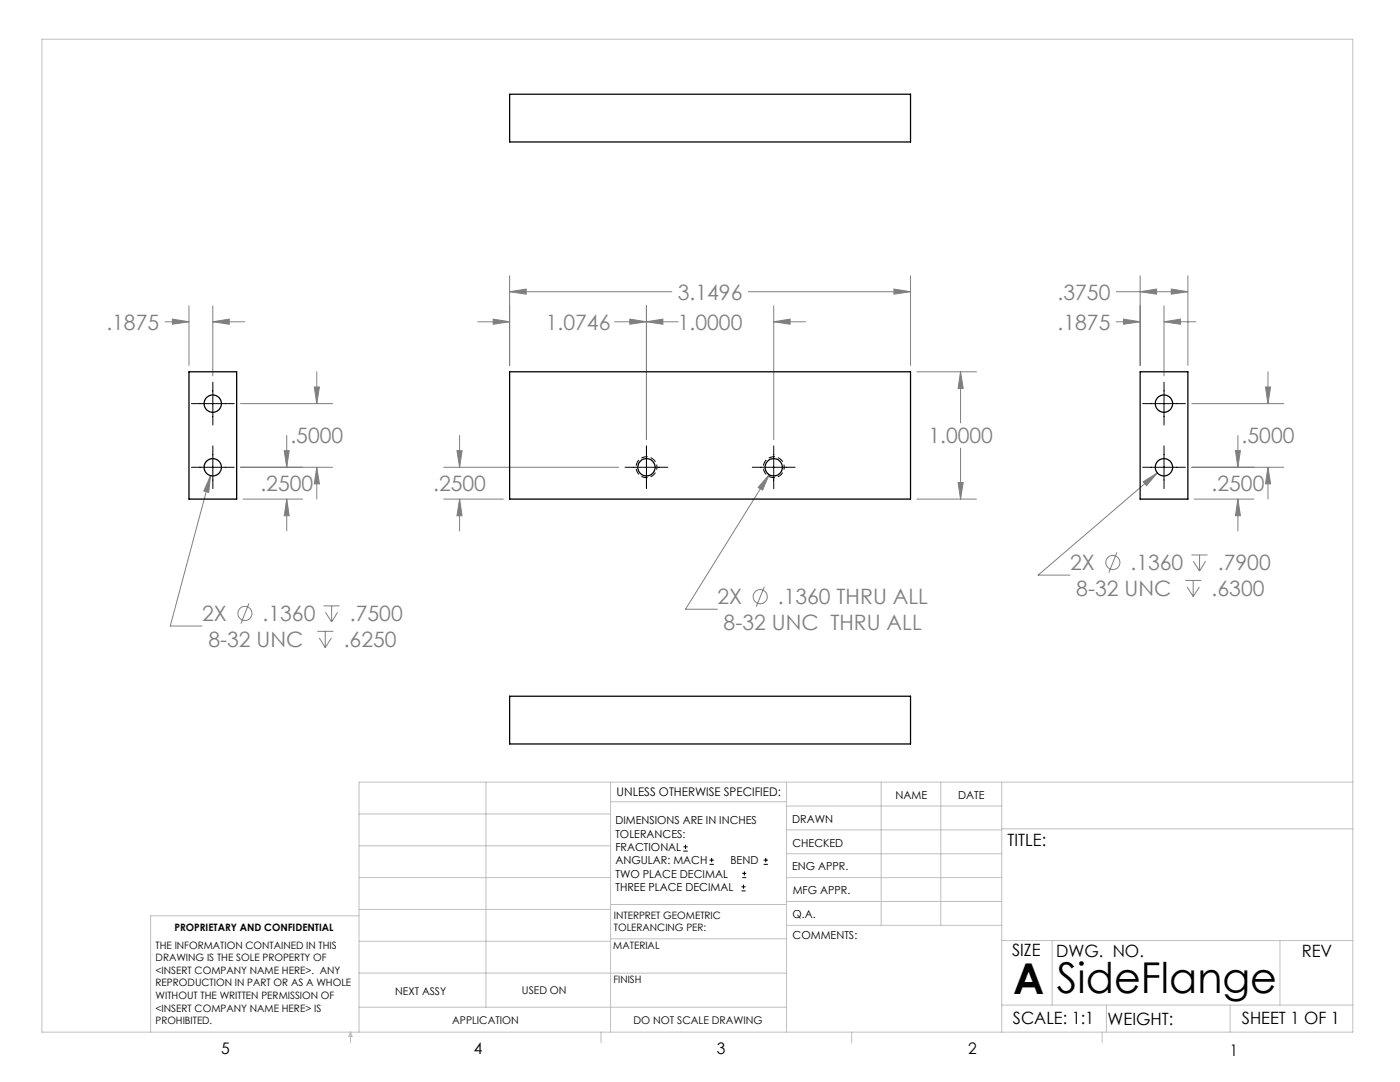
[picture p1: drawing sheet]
<svg xmlns="http://www.w3.org/2000/svg" width="279mm" height="216mm" viewBox="0 0 279 216" stroke-linecap="round" stroke-linejoin="round" font-family="sans-serif">
<g fill="none" stroke="#808080" stroke-width=".2">
<path d="M101.7 58.2l3.3-.5v1zM101.7 55v17.9M101.7 58.2h32.4M149.3 58.2h32.4M178.4 57.7l3.3 .5-3.3 .5zM181.7 55v17.9M222.8 58.2h14.3M227.5 58.2l3.3-.5v1zM227.5 55v17.9M233.8 57.7l3.3 .5-3.3 .5zM237.1 55v17.9M32.9 64.2h4.8"/>
<path d="M34.4 63.7l3.3 .5-3.3 .5zM37.7 61v11.9M42.5 64.2l3.3-.5v1zM42.5 64.2h6.3M42.5 61v14M62.7 77.2h1l-.5 3.3zM63.2 74.2v6.3M95.4 64.2h6.3M98.4 63.7l3.3 .5-3.3 .5zM122.7 64.2h12.7M125.7 63.7l3.3 .5-3.3 .5zM129 64.2l3.3-.5v1z"/>
<path d="M129 61v26.7M154.4 64.2l3.3-.5v1zM154.4 61v26.7M154.4 64.2h6.4M183 74.2h11.9M191.7 74.2l.5 3.3h-1zM191.7 74.2v10.2M222.8 64.2h4.7M224.2 63.7l3.3 .5-3.3 .5zM232.3 64.2l3.3-.5v1zM232.3 64.2h6.4M232.3 61v14"/>
<path d="M252.6 77.2h1l-.6 3.3zM253 74.2v6.3M42 94.9l-.3 3.3-1-.2zM42 94.9l-8 30h6.3M48 93.2h18.4M48 80.5h18.4M48.5 99.6h11.9M56.7 89.9h1l-.5 3.3zM57.2 99.6l.5 3.3h-1zM57.2 86.9v6.3M57.2 99.6v6.3M63.2 93.2l.5 3.4h-1z"/>
<path d="M63.2 93.2v6.4M88.5 93.2h35M88.5 99.6h11.9M91.2 89.9h1l-.5 3.3zM91.7 99.6l.5 3.3h-1zM91.7 86.9v6.3M91.7 99.6v6.3M153.5 94.7l-1.3 3.1-.9-.5zM153.5 94.7l-16.7 26.9h6.4M183 99.6h11.9M191.2 96.3h1l-.5 3.3zM191.7 89.4v10.2"/>
<path d="M228.1 96.1l2.9-1.7-2.2 2.5zM231 94.4l-23.8 20.4h6.3M237.8 93.2h18.4M237.8 80.5h18.4M238.3 99.6h11.9M246.6 89.9h.9l-.4 3.3zM247.1 99.6l.4 3.3h-.9zM247.1 86.9v6.3M247.1 99.6v6.3M253 93.2l.6 3.4h-1zM253 93.2v6.4M152.5 117.1l-1.6 4"/>
<path d="M222.9 110.2l-1.6 4.1M236.5 115.8h3.2M236.9 117.1l1.2 1.9M237.8 110.7h3.2M238.1 115.8v3.2M238.2 112l1.2 1.9M239.4 117.1l-1.3 1.9M239.4 110.7v3.2M240.6 112l-1.2 1.9M49.7 120.4l-1.6 4M63.3 126h3.2M63.7 127.3l1.2 1.9"/>
<path d="M64.6 120.9h3.2M64.9 126v3.2M64.9 122.2l1.3 1.9M66.1 127.3l-1.2 1.9M66.2 120.9v3.2M67.4 122.2l-1.2 1.9"/>
<circle cx="151.7" cy="119.1" r="1.41"/>
<circle cx="222.1" cy="112.2" r="1.42"/>
<circle cx="48.9" cy="122.4" r="1.42"/>
</g>
<g fill="none" stroke="#000" stroke-width=".2">
<path d="M42.5 76.3v8.5M232.3 76.3v8.5M38.2 93.2h8.5M38.2 80.5h8.5M42.5 89v8.5M124.7 93.2h8.6M129 89v8.5M150.1 93.2h8.6M154.4 89v8.5M228 93.2h8.6M228 80.5h8.6M232.3 89v8.5"/>
<path d="M136.4 169.8h.8M136.4 169h.8M136.8 168.6v.8M141.6 172.5h.9M141.6 171.6h.9M142 171.2v.8M148 177.8h.8M148 177h.8M148.1 175.1h.8M148.1 174.3h.8M148.4 176.5v.8M148.6 173.9v.8"/>
<path d="M152.4 172.5h.8M152.4 171.6h.8M152.8 171.2v.8"/>
</g>
<path d="M131.1 93.2a2.08 2.08 0 0 1-3.1 1.9 2.08 2.08 0 0 1-.1-3.6 2.08 2.08 0 0 1 3.2 1.5v.2M156.5 93.2a2.08 2.08 0 0 1-3.1 1.9 2.08 2.08 0 0 1-.1-3.6 2.08 2.08 0 0 1 3.2 1.5v.2" fill="none" stroke="#000" stroke-width=".2" stroke-dasharray="1.3 .6" stroke-dashoffset=".8" stroke-linecap="butt"/>
<g fill="none" stroke="#c0c0c0" stroke-width=".2">
<path d="M8.4 7.8h261.6v198.2h-261.6zM97 156.1v44.9M121.8 156.1v49.9M121.8 160h35.2M157 156.1v49.9M175.9 156.1v28.5M187.7 156.1v28.5M199.9 156.1v49.9M270 156.1h-198.4v49.9M71.6 175.1h50.2M71.6 168.8h50.2M71.6 162.4h50.2"/>
<path d="M157 170.4h42.9M157 165.6h42.9M157 160.8h42.9M157 175.1h42.9M157 179.9h42.9M199.9 165.4h70.1M71.6 194.2h85.4M71.6 187.8h50.2M71.6 181.5h50.2M71.6 182.7h-41.5v23.3M121.8 187.3h35.2M121.8 180.5h35.2"/>
<path d="M157 184.6h42.9M199.9 187.7h70.1M210 187.7v12.9M255.4 187.7v12.9M70 206v2.1M70 206l.3 .8h-.7zM71.6 201h85.4M119.9 206v2.1M170 206v2.1M199.9 200.6h70.1M220 206v2.1M220.8 200.6v5.4"/>
<path d="M245.5 200.6v5.4"/>
</g>
<path d="M153.5 94.7l-2.2 2.6 .9 .5zM101.7 58.2l3.3-.5v1zM178.4 57.7l3.3 .5-3.3 .5zM125.7 63.7l3.3 .5-3.3 .5zM154.4 64.2l3.3-.5v1zM129 64.2l3.3-.5v1zM98.4 63.7l3.3 .5-3.3 .5zM91.2 89.9h1l-.5 3.3zM91.7 99.6l.5 3.3h-1zM191.2 96.3h1l-.5 3.3zM191.7 74.2l.5 3.3h-1zM42 94.9l-1.3 3.1 1 .2zM63.2 93.2l.5 3.4h-1zM62.7 77.2h1l-.5 3.3zM57.2 99.6l.5 3.3h-1zM56.7 89.9h1l-.5 3.3zM42.5 64.2l3.3-.5v1zM34.4 63.7l3.3 .5-3.3 .5zM228.1 96.1l.7 .8 2.2-2.5zM253 93.2l.6 3.4h-1zM252.6 77.2h1l-.6 3.3zM246.6 89.9h.9l-.4 3.3zM247.1 99.6l.4 3.3h-.9zM232.3 64.2l3.3-.5v1zM224.2 63.7l3.3 .5-3.3 .5zM227.5 58.2l3.3-.5v1zM233.8 57.7l3.3 .5-3.3 .5z" fill="#808080"/>
<g fill="none" stroke="#000" stroke-width=".25">
<path d="M101.7 18.8h80v9.5h-80zM37.7 74.2h9.5v25.4h-9.5zM101.7 74.2h80v25.4h-80zM227.5 74.2h9.6v25.4h-9.6zM101.7 138.9h80v9.5h-80z"/>
<circle cx="42.5" cy="93.2" r="1.73"/>
<circle cx="42.5" cy="80.5" r="1.73"/>
<circle cx="129" cy="93.2" r="1.73"/>
<circle cx="154.4" cy="93.2" r="1.73"/>
<circle cx="232.3" cy="80.5" r="1.73"/>
<circle cx="232.3" cy="93.2" r="1.73"/>
</g>
<g font-size="8.5">
<text x="202.2" y="198.3">A</text>
<text x="210.9" y="198.1">SideFlange</text>
</g>
<g font-size="4.2" fill="#808080">
<text x="135.3" y="59.8">3.1496</text>
<text x="211.1" y="59.8">.3750</text>
<text x="21.2" y="65.8">.1875</text>
<text x="108.9" y="65.8">1.0746</text>
<text x="135.3" y="65.8">1.0000</text>
<text x="211.1" y="65.8">.1875</text>
<text x="58" y="88.5">.5000</text>
<text x="185.3" y="88.5">1.0000</text>
<text x="247.8" y="88.5">.5000</text>
<text x="52" y="98">.2500</text>
<text x="86.4" y="98">.2500</text>
<text x="241.8" y="98">.2500</text>
<text x="213.6" y="113.8">2X</text>
<text x="225.6" y="113.8">.1360</text>
<text x="243" y="113.8">.7900</text>
<text x="214.8" y="118.9">8-32 UNC</text>
<text x="241.8" y="118.9">.6300</text>
<text x="40.3" y="123.9">2X</text>
<text x="52.4" y="123.9">.1360</text>
<text x="69.8" y="123.9">.7500</text>
<text x="143.2" y="120.6">2X</text>
<text x="144.4" y="125.7">8-32 UNC THRU ALL</text>
<text x="155.2" y="120.6">.1360 THRU ALL</text>
<text x="41.6" y="129">8-32 UNC</text>
<text x="68.6" y="129">.6250</text>
</g>
<g font-size="3.4">
<text x="201.1" y="168.8">TITLE:</text>
<text x="202" y="190.8">SIZE</text>
<text x="210.8" y="190.9">DWG. NO.</text>
<text x="259.8" y="191">REV</text>
<text x="202.1" y="204.4">SCALE: 1:1</text>
<text x="221" y="204.5">WEIGHT:</text>
<text x="247.8" y="204.4">SHEET 1 OF 1</text>
</g>
<g font-size="3.2">
<text x="44.2" y="210.4">5</text>
<text x="94.6" y="210.3">4</text>
<text x="143.1" y="210.4">3</text>
<text x="193.2" y="210.3">2</text>
<text x="245.4" y="210.6">1</text>
</g>
<text font-size="2.4" x="123.1" y="158.9">UNLESS OTHERWISE SPECIFIED:</text>
<g font-size="2.2">
<text x="178.7" y="159.4">NAME</text>
<text x="191.2" y="159.4">DATE</text>
<text x="122.8" y="164.5">DIMENSIONS ARE IN INCHES</text>
<text x="122.8" y="167.1">TOLERANCES:</text>
<text x="158.1" y="164.2">DRAWN</text>
<text x="122.8" y="169.8">FRACTIONAL</text>
<text x="122.8" y="172.5">ANGULAR: MACH</text>
<text x="145.8" y="172.5">BEND</text>
<text x="158.1" y="173.7">ENG APPR.</text>
<text x="158.2" y="169.1">CHECKED</text>
<text x="122.8" y="175.1">TWO PLACE DECIMAL</text>
<text x="122.8" y="177.8">THREE PLACE DECIMAL</text>
<text x="158.2" y="178.4">MFG APPR.</text>
<text x="158.2" y="183.2">Q.A.</text>
<text x="158.2" y="187.4">COMMENTS:</text>
</g>
<g font-size="2.1">
<text x="78.8" y="198.5">NEXT ASSY</text>
<text x="104.2" y="198.4">USED ON</text>
<text x="90.2" y="204.3">APPLICATION</text>
<text x="126.4" y="204.3">DO NOT SCALE DRAWING</text>
</g>
<g font-size="2">
<text x="34.8" y="185.7">PROPRIETARY AND CONFIDENTIAL</text>
<text x="122.5" y="183.3">INTERPRET GEOMETRIC</text>
<text x="122.5" y="185.9">TOLERANCING PER:</text>
<text x="31.1" y="189.3">THE INFORMATION CONTAINED IN THIS</text>
<text x="31.1" y="191.8">DRAWING IS THE SOLE PROPERTY OF</text>
<text x="122.4" y="189.4">MATERIAL</text>
<text x="31.1" y="194.3">&lt;INSERT COMPANY NAME HERE&gt;. ANY</text>
<text x="31.1" y="196.8">REPRODUCTION IN PART OR AS A WHOLE</text>
<text x="122.4" y="196.2">FINISH</text>
<text x="31.1" y="199.4">WITHOUT THE WRITTEN PERMISSION OF</text>
<text x="31.1" y="201.9">&lt;INSERT COMPANY NAME HERE&gt; IS</text>
<text x="31.1" y="204.4">PROHIBITED.</text>
</g>
</svg>
